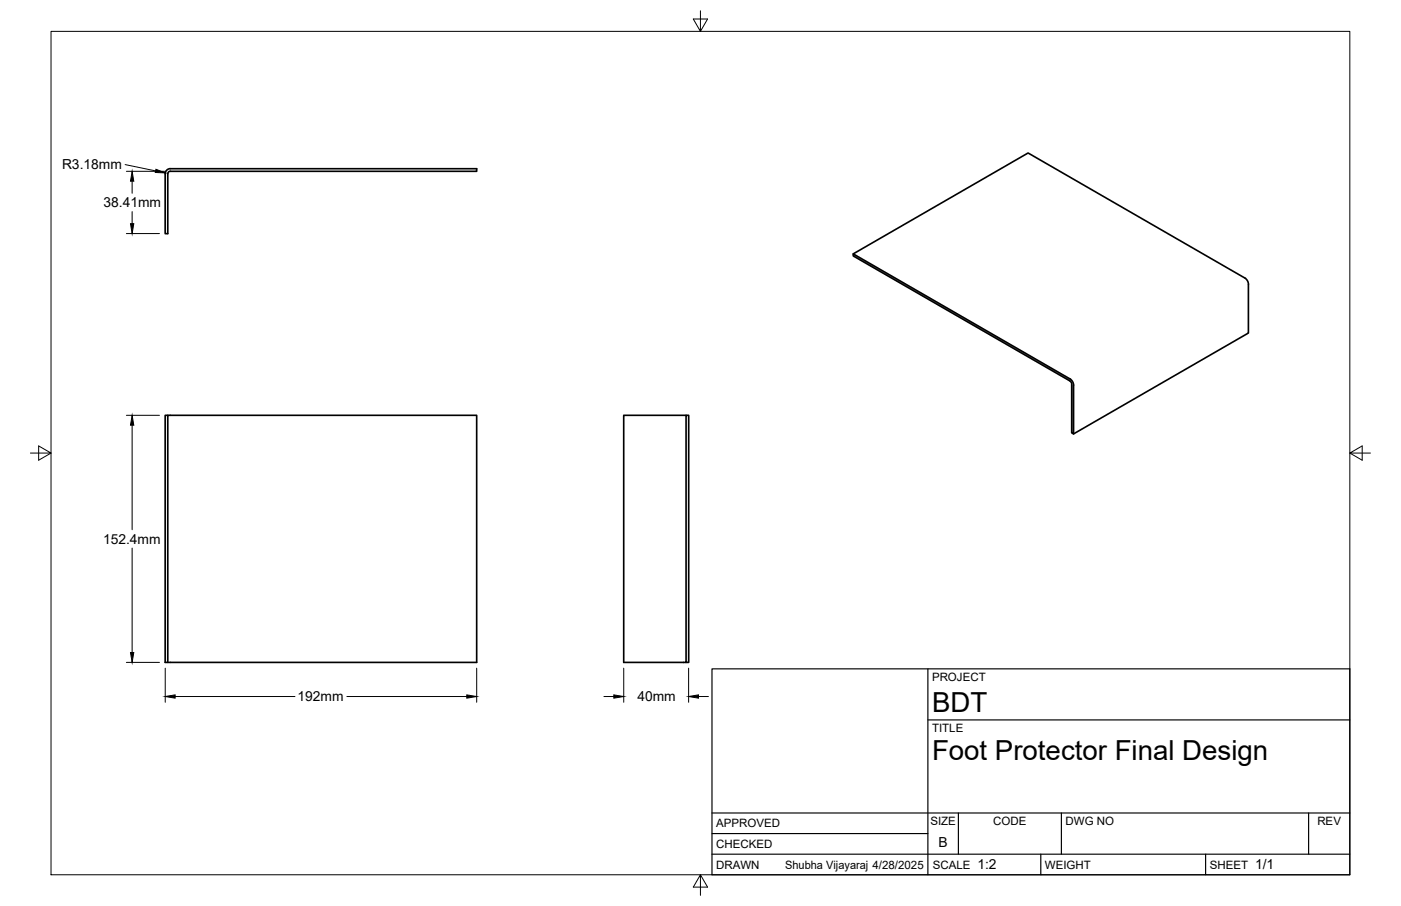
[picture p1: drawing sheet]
<svg xmlns="http://www.w3.org/2000/svg" width="432mm" height="279mm" viewBox="0 0 432 279" stroke-linecap="round" stroke-linejoin="round" font-family="sans-serif">
<!-- layer: Visible -->
<path d="M52.5 52.8a.79 .79 0 0 0-.8 .8v18.5h-.8v-18.5a1.6 1.6 0 0 1 1.6-1.6h94.4v.8h-94.4M263 78.3l53.9-31.1 66.7 38.5M383.7 85.7l.6 .6 .5 1.4v15l-53.9 31.1M330.9 118.8l-.2-.9-.9-1.1-66.8-38.5v.6l67 38.8 .3 .7v15.1l.6 .3v-15M51.7 128.1h-.8v76.2h.8v-76.2h95.2v76.2h-95.2M211.5 128.1h-19.3v76.2h20.1v-76.2h-.8v76.2" fill="none" stroke="#000" stroke-width=".51"/>
<!-- layer: Border -->
<path d="M15.7 9.7h400.3v260.1h-400.3zM215.9 3.3v6.4l-2.2-3.8h4.4l-2.2 3.8M9.4 139.7h6.3l-3.8-2.2v4.4l3.8-2.2M416 139.7l3.8 2.2v-4.4l-3.8 2.2h6.4M215.9 269.8l2.2 3.8h-4.4l2.2-3.8v6.3" fill="none" stroke="#000" stroke-width=".31"/>
<!-- layer: Titleblock -->
<path d="M219.4 206.3h196.6v63.5h-196.6zM286 206.3v63.5M286 222h130M219.4 257.1h66.6M219.4 250.7h196.6M295.4 250.7v12.7M327.1 250.7v12.7M403.3 250.7v12.7M219.4 263.4h196.6M320.8 263.4v6.4M371.6 263.4v6.4" fill="none" stroke="#000" stroke-width=".36"/>
<!-- layer: FD_Dimensions -->
<g fill="none" stroke="#000" stroke-width=".31">
<path d="M38.6 50.8l9.4 1.9M38.9 52.8h11.8M40.7 55.9v3.7M38.9 72h10.2M40.7 65.3v3.7M38.9 128.1h10.2M40.7 131.1v32.3M40.7 169v32.2M38.9 204.3h10.2M50.9 206.1v10.5M54 214.8h36.9M106.9 214.8h37"/>
<path d="M146.9 206.1v10.5M186.1 214.8h3.1M192.2 206.1v10.5M212.2 206.1v10.5M215.3 214.8h3"/>
</g>
<path d="M40.7 52.8l.5 3.1h-1zM48.1 52.2l2.8 1.1-3-.1zM40.2 69h1l-.5 3zM40.7 128.1l.5 3h-1zM40.2 201.2h1l-.5 3.1zM50.9 214.8l3.1-.5v1zM143.9 214.3l3 .5-3 .5zM189.2 214.3l3 .5-3 .5zM212.2 214.8l3.1-.5v1z" fill="#000" stroke="#000" stroke-width=".31"/>
<g font-size="8.5">
<text x="287.3" y="219.5">BDT</text>
<text x="287.3" y="234.5">Foot Protector Final Design</text>
</g>
<g font-size="4.3">
<text x="19.1" y="52.3">R3.18mm</text>
<text x="31.9" y="63.9">38.41mm</text>
<text x="31.7" y="167.7">152.4mm</text>
<text x="91.7" y="216.3">192mm</text>
<text x="196.4" y="216.3">40mm</text>
<text x="289.3" y="261.2">B</text>
<text x="301.2" y="268.1">1:2</text>
<text x="386.8" y="268.1">1/1</text>
</g>
<g font-size="3.5">
<text x="287.3" y="210.1">PROJECT</text>
<text x="287.3" y="225.8">TITLE</text>
<text x="220.7" y="255.2">APPROVED</text>
<text x="286.7" y="254.5">SIZE</text>
<text x="306.1" y="254.5">CODE</text>
<text x="328.4" y="254.5">DWG NO</text>
<text x="406" y="254.5">REV</text>
<text x="220.7" y="261.5">CHECKED</text>
<text x="220.7" y="267.9">DRAWN</text>
<text x="242" y="267.9">Shubha Vijayaraj 4/28/2025</text>
<text x="287.5" y="267.9">SCALE</text>
<text x="322.1" y="267.9">WEIGHT</text>
<text x="372.9" y="267.9">SHEET</text>
</g>
</svg>
